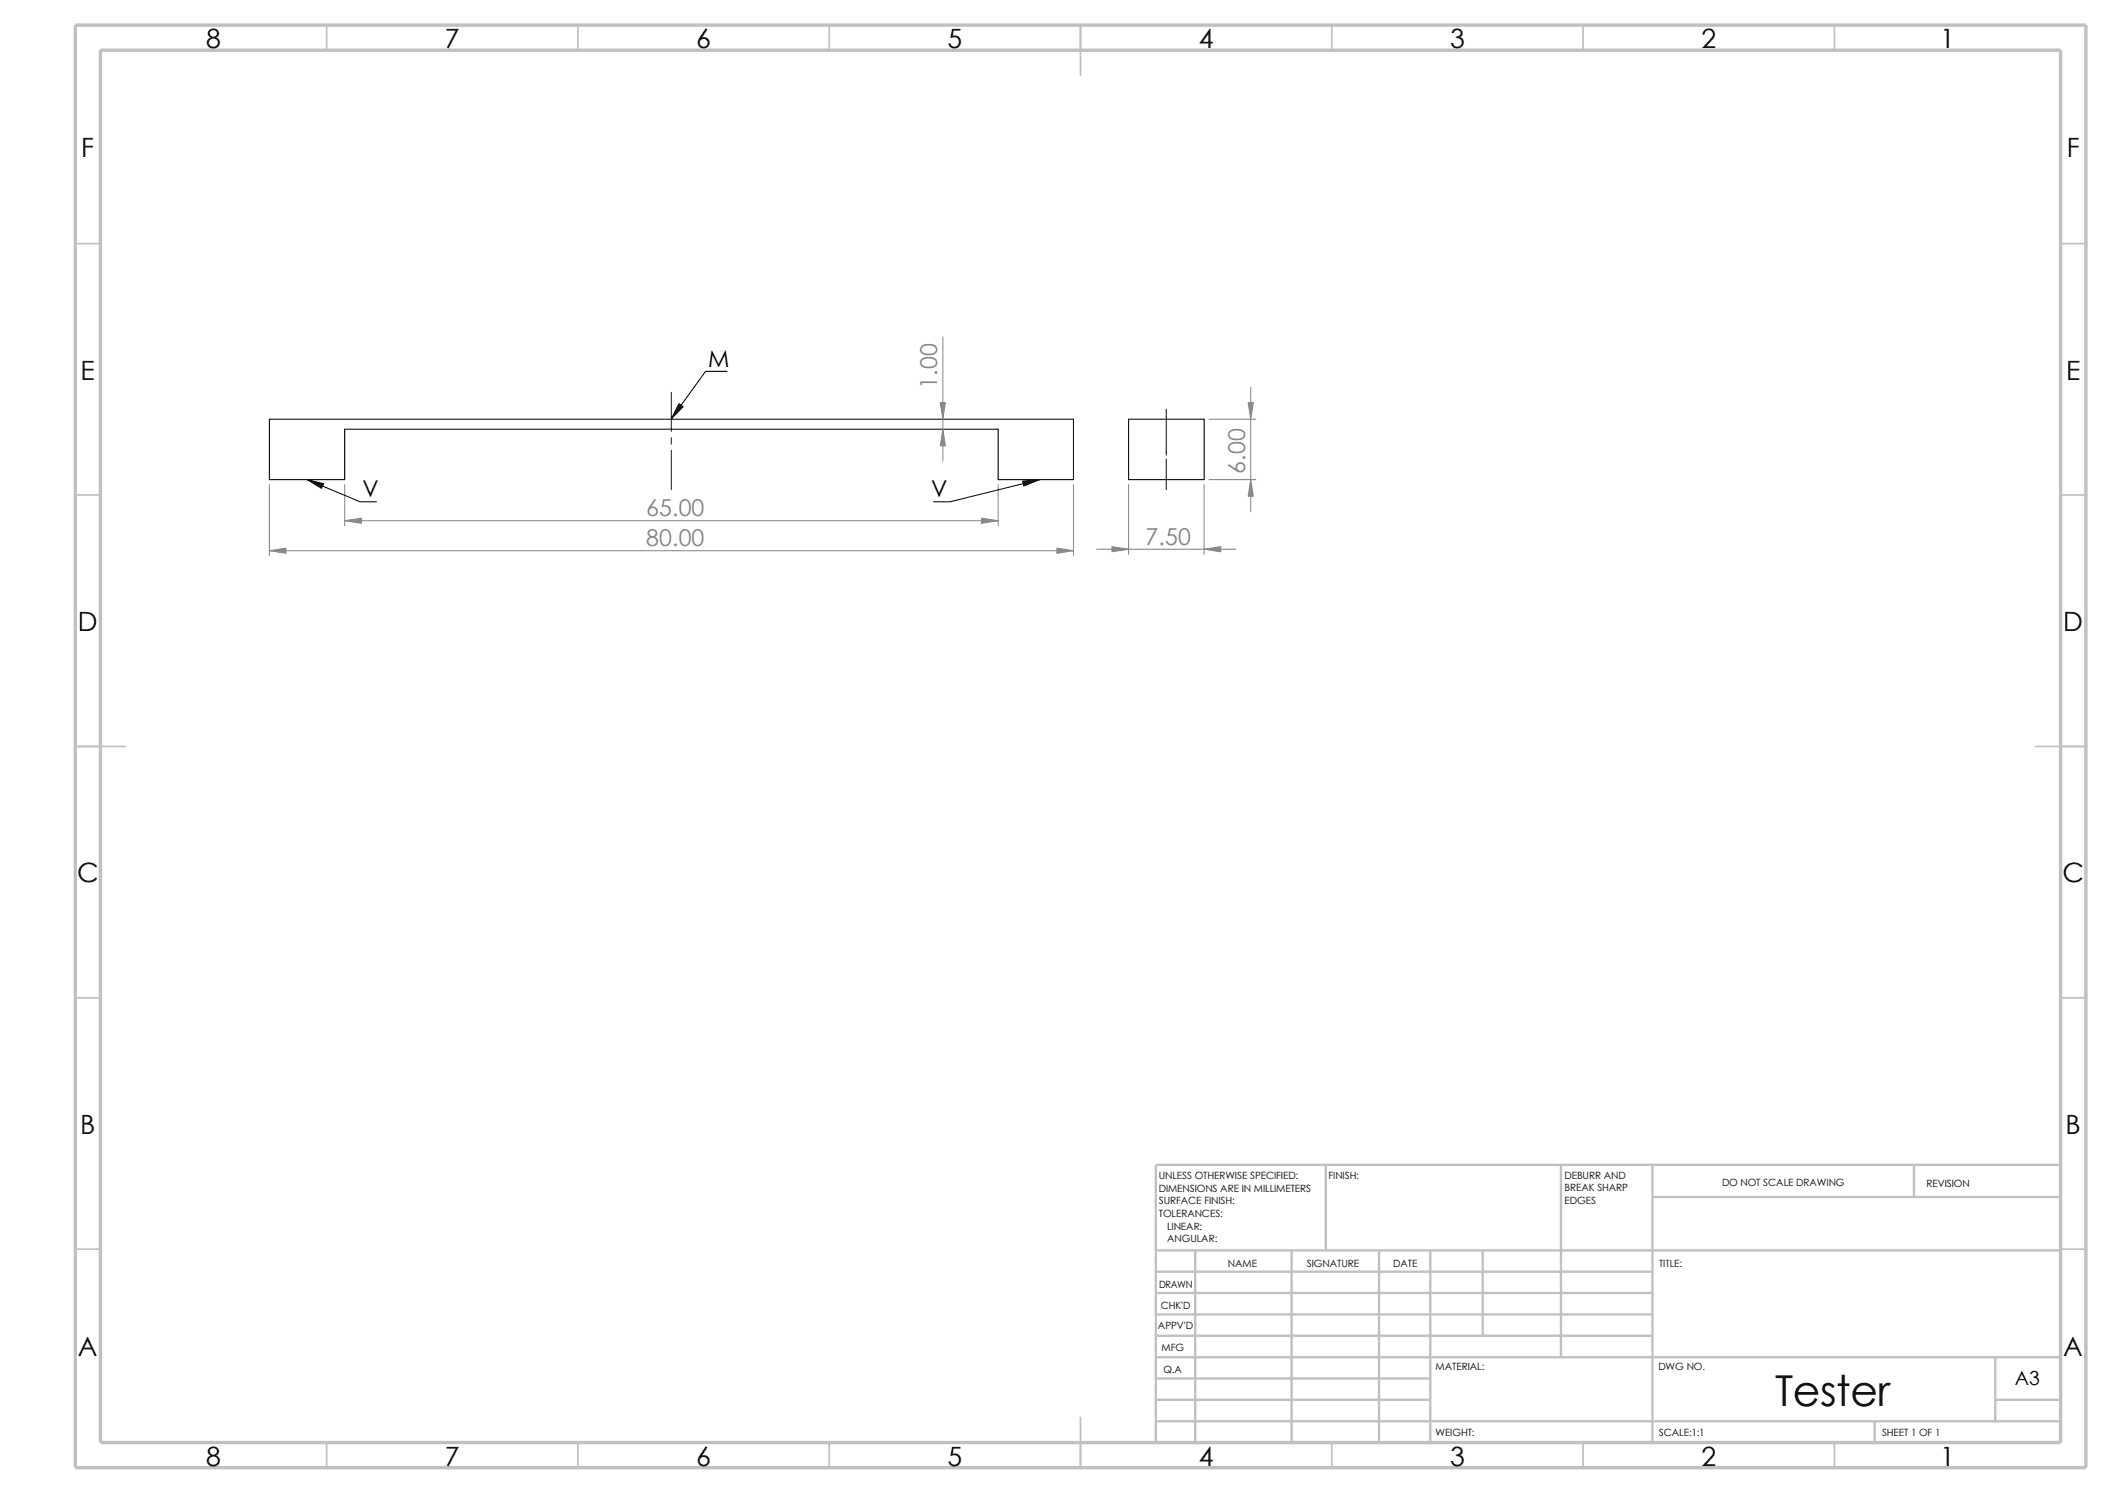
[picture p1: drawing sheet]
<svg xmlns="http://www.w3.org/2000/svg" width="420mm" height="297mm" viewBox="0 0 420 297" stroke-linecap="round" stroke-linejoin="round" font-family="sans-serif">
<g fill="none" stroke="#c0c0c0" stroke-width=".34">
<path d="M65 5v5M115 5v5M165 5v5M215 5v10M265 5v5M315 5v5M365 5v5M15 48.5h5M410 48.5h5M15 98.5h5M410 98.5h5M15 148.5h10"/>
<path d="M405 148.5h10M15 198.5h5M410 198.5h5M15 248.5h5M410 248.5h5M65 287v5M115 287v5M165 287v5M215 282v10M265 287v5M315 287v5M365 287v5"/>
</g>
<g fill="none" stroke="#c0c0c0" stroke-width=".47">
<path d="M263.8 231.7v17.1M310.6 231.7v38.3M328.8 238.1h81.2M328.8 231.7v55.3M380.8 231.7v6.4M410 231.7h-180v55.3M230 257.2h98.8M230 253h98.8M230 248.8h180M237.8 248.8v38.2M257 248.8v38.2M274.4 248.8v38.2"/>
<path d="M284.6 248.8v38.2M295 248.8v16.9M230 278.5h54.6M230 274.2h54.6M230 270h180M230 265.7h98.8M230 261.5h98.8M397 270v12.7M397 278.5h13M230 282.7h180M373 282.7v4.3"/>
</g>
<path d="M15 5h400v287h-400zM20 10h390v277h-390z" fill="none" stroke="#c0c0c0" stroke-width=".68" stroke-linecap="butt"/>
<path d="M53.6 83.4h160v12h-15v-10h-130v10h-15zM224.5 83.4h15.1v12h-15.1z" fill="none" stroke="#000" stroke-width=".21"/>
<path d="M133.6 78.1v7.7M144.7 73.9h-4.3l-6.8 9.4M61.1 95.4l10.5 4.4h3.3M133.6 87.1v1.2M133.6 89.6v7.8M206.8 95.4l-17.8 4.4h-3.3M232 81.4v9.2M232 91.3v6.1" fill="none" stroke="#000" stroke-width=".2"/>
<g fill="none" stroke="#808080" stroke-width=".2">
<path d="M187.6 67v24.7M248.8 77v24.8M53.6 96.4v14.1M68.6 96.4v8.2M198.6 96.4v8.2M213.6 96.4v14.1M224.5 96.4v13.9M239.6 96.4v13.9M240.5 83.4h9.4M240.5 95.4h9.4M53.6 109.6h160M68.6 103.6h130"/>
<path d="M218.2 109.3h27.7"/>
</g>
<g fill="#808080" stroke="#808080" stroke-width=".2">
<path d="M53.6 109.6l3.3-.5v1z"/>
<path d="M210.3 109.1l3.3 .5-3.3 .5z"/>
<path d="M68.6 103.6l3.3-.5v1z"/>
<path d="M195.3 103.1l3.3 .5-3.3 .5z"/>
<path d="M187.6 85.4l.5 3.3h-1z"/>
<path d="M187.1 80.1h1l-.5 3.3z"/>
<path d="M248.8 95.4l.5 3.3h-1z"/>
<path d="M248.3 80.1h1l-.5 3.3z"/>
<path d="M221.2 108.8l3.3 .5-3.3 .5z"/>
<path d="M239.6 109.3l3.3-.5v1z"/>
</g>
<path d="M61.1 95.4l3.3 .8-.4 1zM135.1 80.3l.8 .6-2.3 2.4zM203.5 95.7l3.3-.3-3.1 1.3z" fill="#000" stroke="#000" stroke-width=".2"/>
<text font-size="8.5" x="353.1" y="279.7">Tester</text>
<g font-size="5.3">
<text x="41" y="9.6">8</text>
<text x="88.5" y="9.6">7</text>
<text x="138.5" y="9.6">6</text>
<text x="188.5" y="9.6">5</text>
<text x="238.5" y="9.6">4</text>
<text x="288.5" y="9.6">3</text>
<text x="338.5" y="9.6">2</text>
<text x="386" y="9.6">1</text>
<text x="16.2" y="31.3">F</text>
<text x="411.2" y="31.3">F</text>
<text x="16" y="75.6">E</text>
<text x="411" y="75.6">E</text>
<text x="15.5" y="125.6">D</text>
<text x="410.5" y="125.6">D</text>
<text x="15.3" y="175.6">C</text>
<text x="410.3" y="175.6">C</text>
<text x="16" y="225.6">B</text>
<text x="411" y="225.6">B</text>
<text x="15.5" y="269.8">A</text>
<text x="410.5" y="269.8">A</text>
<text x="41" y="291.6">8</text>
<text x="88.5" y="291.6">7</text>
<text x="138.5" y="291.6">6</text>
<text x="188.5" y="291.6">5</text>
<text x="238.5" y="291.6">4</text>
<text x="288.5" y="291.6">3</text>
<text x="338.5" y="291.6">2</text>
<text x="386" y="291.6">1</text>
</g>
<g font-size="4.6">
<text x="140.9" y="72.9">M</text>
<text x="72.1" y="98.9">V</text>
<text x="185.3" y="98.9">V</text>
</g>
<g font-size="4.6" fill="#808080">
<text x="186.5" y="77.4" transform="rotate(-90 186.5 77.4)">1.00</text>
<text x="247.7" y="94.2" transform="rotate(-90 247.7 94.2)">6.00</text>
<text x="128.5" y="102.7">65.00</text>
<text x="128.5" y="108.6">80.00</text>
<text x="227.9" y="108.3">7.50</text>
</g>
<text font-size="3.9" x="400.9" y="275.5">A3</text>
<g font-size="2">
<text x="230.5" y="234.6">UNLESS OTHERWISE SPECIFIED:</text>
<text x="230.5" y="237.1">DIMENSIONS ARE IN MILLIMETERS</text>
<text x="230.5" y="239.6">SURFACE FINISH:</text>
<text x="264.3" y="234.6">FINISH:</text>
<text x="311.3" y="239.5">EDGES</text>
<text x="311.3" y="234.5">DEBURR AND</text>
<text x="311.3" y="237">BREAK SHARP</text>
<text x="342.6" y="236">DO NOT SCALE DRAWING</text>
<text x="383.3" y="236.2">REVISION</text>
<text x="230.5" y="242.1">TOLERANCES:</text>
<text x="232.2" y="244.6">LINEAR:</text>
<text x="232.2" y="247.1">ANGULAR:</text>
<text x="260" y="252">SIGNATURE</text>
<text x="277.2" y="252">DATE</text>
<text x="330.1" y="252">TITLE:</text>
<text x="230.6" y="256.2">DRAWN</text>
<text x="244.3" y="252.1">NAME</text>
<text x="230.9" y="260.4">CHK'D</text>
<text x="230.4" y="264.5">APPV'D</text>
<text x="231.1" y="268.8">MFG</text>
<text x="231.5" y="273.1">Q.A</text>
<text x="285.6" y="272.5">MATERIAL:</text>
<text x="329.9" y="272.5">DWG NO.</text>
<text x="285.6" y="285.6">WEIGHT:</text>
<text x="330" y="285.6">SCALE:1:1</text>
<text x="374.4" y="285.6">SHEET 1 OF 1</text>
</g>
</svg>
